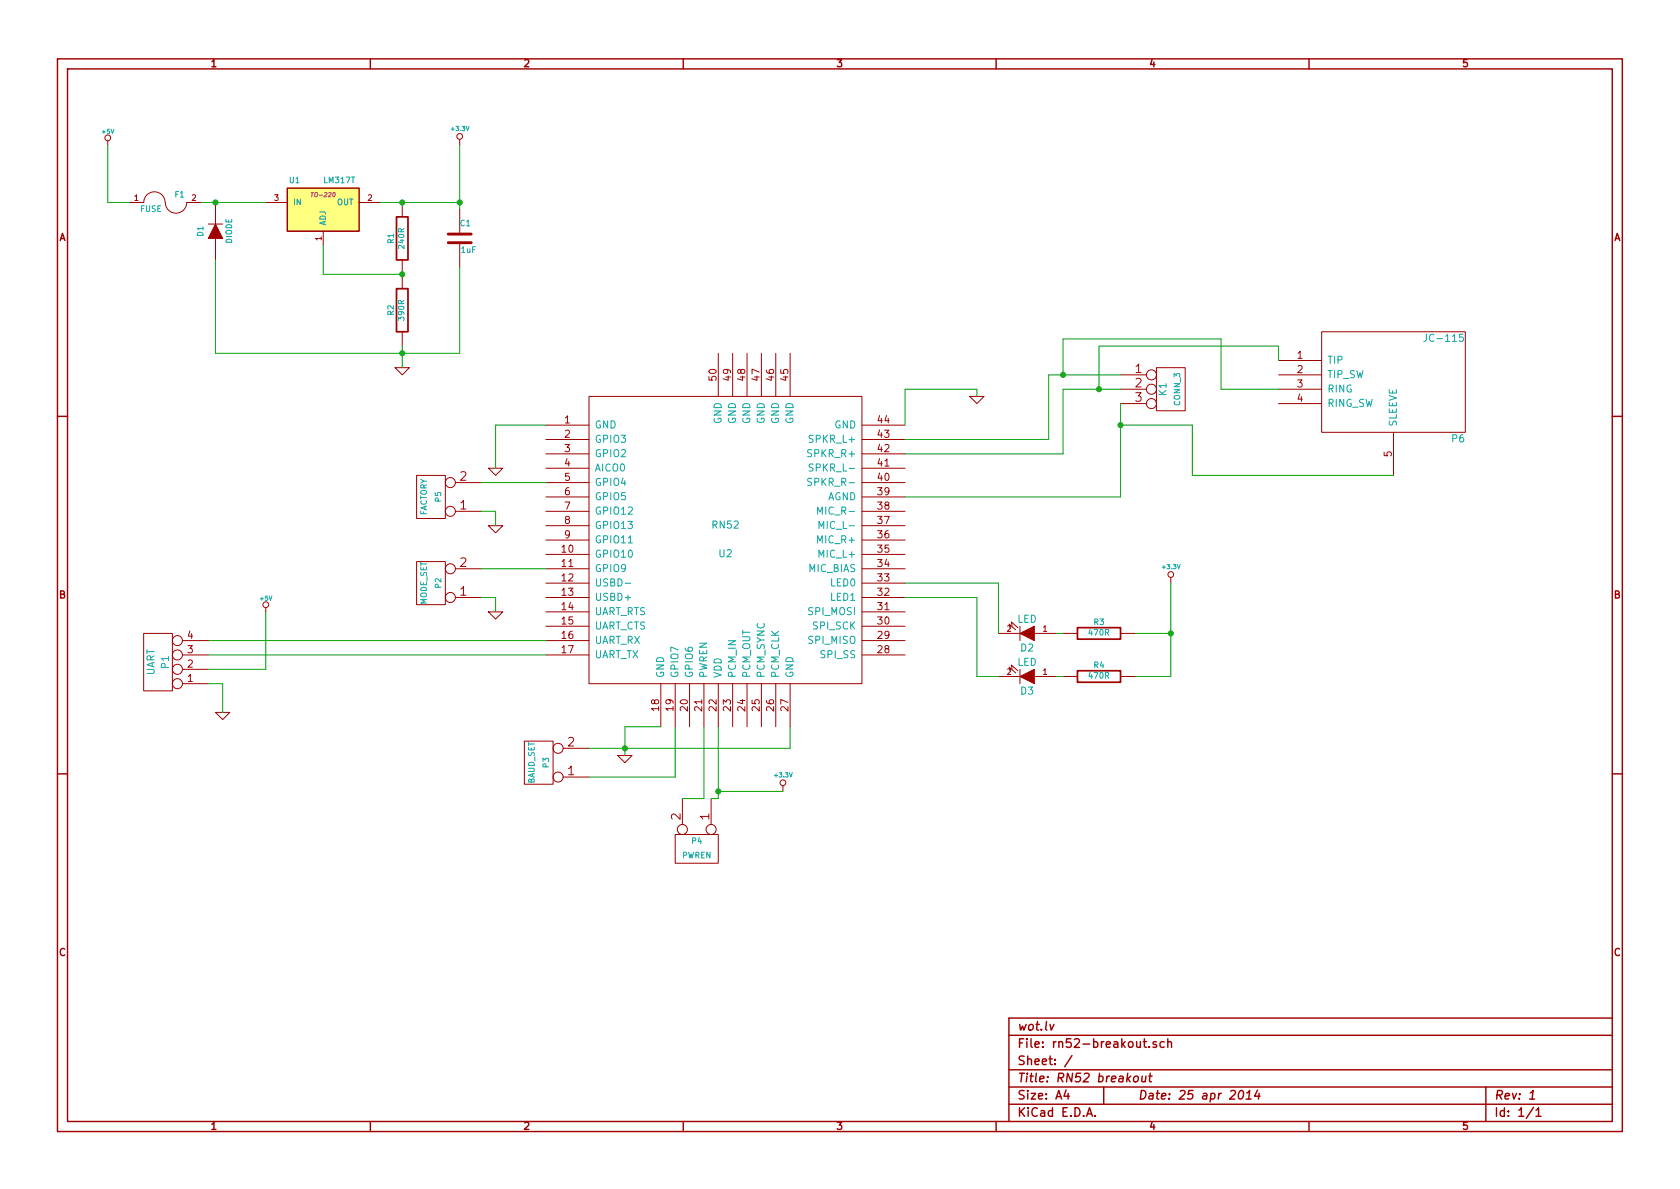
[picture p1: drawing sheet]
EESchema Schematic File Version 2
LIBS:power
LIBS:device
LIBS:transistors
LIBS:conn
LIBS:linear
LIBS:regul
LIBS:74xx
LIBS:cmos4000
LIBS:adc-dac
LIBS:memory
LIBS:xilinx
LIBS:special
LIBS:microcontrollers
LIBS:dsp
LIBS:microchip
LIBS:analog_switches
LIBS:motorola
LIBS:texas
LIBS:intel
LIBS:audio
LIBS:interface
LIBS:digital-audio
LIBS:philips
LIBS:display
LIBS:cypress
LIBS:siliconi
LIBS:opto
LIBS:atmel
LIBS:contrib
LIBS:valves
LIBS:RN52
LIBS:JC-115
EELAYER 27 0
EELAYER END
$Descr A4 11693 8268
encoding utf-8
Sheet 1 1
Title "RN52 breakout"
Date "25 apr 2014"
Rev "1"
Comp "wot.lv"
Comment1 ""
Comment2 ""
Comment3 ""
Comment4 ""
$EndDescr
$Comp
L RN52 U2
U 1 1
P 5050 3750
F 0 "U2" H 5050 3650 50  0000 C CNN
F 1 "RN52" H 5050 3850 50  0000 C CNN
F 2 "MODULE" H 5050 3750 50  0001 C CNN
F 3 "DOCUMENTATION" H 5050 3750 50  0001 C CNN
	1    5050 3750
	1    0    0    -1  
$EndComp
$Comp
L GND #PWR01
U 1 1
P 3450 3250
F 0 "#PWR01" H 3450 3250 30  0001 C CNN
F 1 "GND" H 3450 3180 30  0001 C CNN
F 2 "~" H 3450 3250 60  0000 C CNN
F 3 "~" H 3450 3250 60  0000 C CNN
	1    3450 3250
	1    0    0    -1  
$EndComp
Wire Wire Line
	3800 2950 3450 2950
Wire Wire Line
	3450 2950 3450 3250
Wire Wire Line
	3800 4550 1450 4550
Wire Wire Line
	1450 4450 3800 4450
$Comp
L +5V #PWR02
U 1 1
P 1850 4250
F 0 "#PWR02" H 1850 4340 20  0001 C CNN
F 1 "+5V" H 1850 4340 30  0000 C CNN
F 2 "~" H 1850 4250 60  0000 C CNN
F 3 "~" H 1850 4250 60  0000 C CNN
	1    1850 4250
	1    0    0    -1  
$EndComp
$Comp
L CONN_4 P1
U 1 1
P 1100 4600
F 0 "P1" V 1050 4600 50  0000 C CNN
F 1 "UART" V 1150 4600 50  0000 C CNN
F 2 "~" H 1100 4600 60  0000 C CNN
F 3 "~" H 1100 4600 60  0000 C CNN
	1    1100 4600
	-1   0    0    1   
$EndComp
$Comp
L GND #PWR03
U 1 1
P 1550 4950
F 0 "#PWR03" H 1550 4950 30  0001 C CNN
F 1 "GND" H 1550 4880 30  0001 C CNN
F 2 "~" H 1550 4950 60  0000 C CNN
F 3 "~" H 1550 4950 60  0000 C CNN
	1    1550 4950
	1    0    0    -1  
$EndComp
$Comp
L GND #PWR04
U 1 1
P 4350 5250
F 0 "#PWR04" H 4350 5250 30  0001 C CNN
F 1 "GND" H 4350 5180 30  0001 C CNN
F 2 "~" H 4350 5250 60  0000 C CNN
F 3 "~" H 4350 5250 60  0000 C CNN
	1    4350 5250
	1    0    0    -1  
$EndComp
Wire Wire Line
	4350 5050 4350 5250
Wire Wire Line
	4350 5050 4600 5050
Wire Wire Line
	5500 5200 5500 5050
Wire Wire Line
	4100 5200 5500 5200
Connection ~ 4350 5200
$Comp
L CONN_2 P4
U 1 1
P 4850 5900
F 0 "P4" V 4800 5900 40  0000 C CNN
F 1 "PWREN" V 4900 5900 40  0000 C CNN
F 2 "~" H 4850 5900 60  0000 C CNN
F 3 "~" H 4850 5900 60  0000 C CNN
	1    4850 5900
	0    1    1    0   
$EndComp
Wire Wire Line
	5000 5050 5000 5550
Wire Wire Line
	5000 5550 4950 5550
Wire Wire Line
	4900 5050 4900 5550
Wire Wire Line
	4900 5550 4750 5550
$Comp
L +3.3V #PWR05
U 1 1
P 5450 5500
F 0 "#PWR05" H 5450 5460 30  0001 C CNN
F 1 "+3.3V" H 5450 5610 30  0000 C CNN
F 2 "~" H 5450 5500 60  0000 C CNN
F 3 "~" H 5450 5500 60  0000 C CNN
	1    5450 5500
	1    0    0    -1  
$EndComp
Wire Wire Line
	5000 5500 5450 5500
Connection ~ 5000 5500
$Comp
L LED D3
U 1 1
P 7150 4700
F 0 "D3" H 7150 4800 50  0000 C CNN
F 1 "LED" H 7150 4600 50  0000 C CNN
F 2 "~" H 7150 4700 60  0000 C CNN
F 3 "~" H 7150 4700 60  0000 C CNN
	1    7150 4700
	-1   0    0    1   
$EndComp
$Comp
L LED D2
U 1 1
P 7150 4400
F 0 "D2" H 7150 4500 50  0000 C CNN
F 1 "LED" H 7150 4300 50  0000 C CNN
F 2 "~" H 7150 4400 60  0000 C CNN
F 3 "~" H 7150 4400 60  0000 C CNN
	1    7150 4400
	-1   0    0    1   
$EndComp
$Comp
L +3.3V #PWR06
U 1 1
P 8150 4050
F 0 "#PWR06" H 8150 4010 30  0001 C CNN
F 1 "+3.3V" H 8150 4160 30  0000 C CNN
F 2 "~" H 8150 4050 60  0000 C CNN
F 3 "~" H 8150 4050 60  0000 C CNN
	1    8150 4050
	1    0    0    -1  
$EndComp
Wire Wire Line
	8150 4050 8150 4700
Wire Wire Line
	7900 4400 8150 4400
Wire Wire Line
	8150 4700 7900 4700
Connection ~ 8150 4400
$Comp
L R R3
U 1 1
P 7650 4400
F 0 "R3" V 7730 4400 40  0000 C CNN
F 1 "470R" V 7657 4401 40  0000 C CNN
F 2 "~" V 7580 4400 30  0000 C CNN
F 3 "~" H 7650 4400 30  0000 C CNN
	1    7650 4400
	0    -1   -1   0   
$EndComp
$Comp
L R R4
U 1 1
P 7650 4700
F 0 "R4" V 7730 4700 40  0000 C CNN
F 1 "470R" V 7657 4701 40  0000 C CNN
F 2 "~" V 7580 4700 30  0000 C CNN
F 3 "~" H 7650 4700 30  0000 C CNN
	1    7650 4700
	0    -1   -1   0   
$EndComp
Wire Wire Line
	7400 4400 7350 4400
Wire Wire Line
	7400 4700 7350 4700
$Comp
L LM317T U1
U 1 1
P 2250 1450
F 0 "U1" H 2050 1650 40  0000 C CNN
F 1 "LM317T" H 2250 1650 40  0000 L CNN
F 2 "TO-220" H 2250 1550 30  0000 C CIN
F 3 "~" H 2250 1450 60  0000 C CNN
	1    2250 1450
	1    0    0    -1  
$EndComp
Wire Wire Line
	1400 1400 1850 1400
Wire Wire Line
	750  1400 750  1000
$Comp
L +5V #PWR07
U 1 1
P 750 1000
F 0 "#PWR07" H 750 1090 20  0001 C CNN
F 1 "+5V" H 750 1090 30  0000 C CNN
F 2 "~" H 750 1000 60  0000 C CNN
F 3 "~" H 750 1000 60  0000 C CNN
	1    750  1000
	1    0    0    -1  
$EndComp
$Comp
L R R1
U 1 1
P 2800 1650
F 0 "R1" V 2880 1650 40  0000 C CNN
F 1 "240R" V 2807 1651 40  0000 C CNN
F 2 "~" V 2730 1650 30  0000 C CNN
F 3 "~" H 2800 1650 30  0000 C CNN
	1    2800 1650
	-1   0    0    1   
$EndComp
Wire Wire Line
	2250 1700 2250 1900
Wire Wire Line
	2650 1400 3200 1400
Wire Wire Line
	3200 1000 3200 1450
Connection ~ 2800 1400
$Comp
L +3.3V #PWR08
U 1 1
P 3200 1000
F 0 "#PWR08" H 3200 960 30  0001 C CNN
F 1 "+3.3V" H 3200 1110 30  0000 C CNN
F 2 "~" H 3200 1000 60  0000 C CNN
F 3 "~" H 3200 1000 60  0000 C CNN
	1    3200 1000
	1    0    0    -1  
$EndComp
Wire Wire Line
	2250 1900 2800 1900
$Comp
L R R2
U 1 1
P 2800 2150
F 0 "R2" V 2880 2150 40  0000 C CNN
F 1 "390R" V 2807 2151 40  0000 C CNN
F 2 "~" V 2730 2150 30  0000 C CNN
F 3 "~" H 2800 2150 30  0000 C CNN
	1    2800 2150
	-1   0    0    1   
$EndComp
Connection ~ 2800 1900
$Comp
L GND #PWR09
U 1 1
P 2800 2550
F 0 "#PWR09" H 2800 2550 30  0001 C CNN
F 1 "GND" H 2800 2480 30  0001 C CNN
F 2 "~" H 2800 2550 60  0000 C CNN
F 3 "~" H 2800 2550 60  0000 C CNN
	1    2800 2550
	1    0    0    -1  
$EndComp
Wire Wire Line
	2800 2400 2800 2550
$Comp
L FUSE F1
U 1 1
P 1150 1400
F 0 "F1" H 1250 1450 40  0000 C CNN
F 1 "FUSE" H 1050 1350 40  0000 C CNN
F 2 "~" H 1150 1400 60  0000 C CNN
F 3 "~" H 1150 1400 60  0000 C CNN
	1    1150 1400
	1    0    0    -1  
$EndComp
Wire Wire Line
	750  1400 900  1400
$Comp
L DIODE D1
U 1 1
P 1500 1600
F 0 "D1" H 1500 1700 40  0000 C CNN
F 1 "DIODE" H 1500 1500 40  0000 C CNN
F 2 "~" H 1500 1600 60  0000 C CNN
F 3 "~" H 1500 1600 60  0000 C CNN
	1    1500 1600
	0    -1   -1   0   
$EndComp
Connection ~ 1500 1400
Wire Wire Line
	1500 1800 1500 2450
Wire Wire Line
	1500 2450 3200 2450
Connection ~ 2800 2450
$Comp
L CONN_2 P2
U 1 1
P 3000 4050
F 0 "P2" V 2950 4050 40  0000 C CNN
F 1 "MODE_SET" V 3050 4050 40  0000 C CNN
F 2 "~" H 3000 4050 60  0000 C CNN
F 3 "~" H 3000 4050 60  0000 C CNN
	1    3000 4050
	-1   0    0    1   
$EndComp
Wire Wire Line
	3350 3950 3800 3950
Wire Wire Line
	1850 4250 1850 4650
Wire Wire Line
	1850 4650 1450 4650
Wire Wire Line
	1550 4950 1550 4750
Wire Wire Line
	1550 4750 1450 4750
$Comp
L GND #PWR010
U 1 1
P 3450 4250
F 0 "#PWR010" H 3450 4250 30  0001 C CNN
F 1 "GND" H 3450 4180 30  0001 C CNN
F 2 "~" H 3450 4250 60  0000 C CNN
F 3 "~" H 3450 4250 60  0000 C CNN
	1    3450 4250
	1    0    0    -1  
$EndComp
Wire Wire Line
	3450 4250 3450 4150
Wire Wire Line
	3450 4150 3350 4150
$Comp
L CONN_2 P3
U 1 1
P 3750 5300
F 0 "P3" V 3700 5300 40  0000 C CNN
F 1 "BAUD_SET" V 3800 5300 40  0000 C CNN
F 2 "~" H 3750 5300 60  0000 C CNN
F 3 "~" H 3750 5300 60  0000 C CNN
	1    3750 5300
	-1   0    0    1   
$EndComp
Wire Wire Line
	4100 5400 4700 5400
Wire Wire Line
	4700 5400 4700 5050
$Comp
L CONN_3 K1
U 1 1
P 8150 2700
F 0 "K1" V 8100 2700 50  0000 C CNN
F 1 "CONN_3" V 8200 2700 40  0000 C CNN
F 2 "~" H 8150 2700 60  0000 C CNN
F 3 "~" H 8150 2700 60  0000 C CNN
	1    8150 2700
	1    0    0    -1  
$EndComp
Wire Wire Line
	6300 3150 7400 3150
Wire Wire Line
	7400 3150 7400 2700
Wire Wire Line
	7400 2700 7800 2700
Wire Wire Line
	6300 3050 7300 3050
Wire Wire Line
	7300 3050 7300 2600
Wire Wire Line
	7300 2600 7800 2600
Wire Wire Line
	6950 4400 6950 4050
Wire Wire Line
	6950 4050 6300 4050
Wire Wire Line
	6300 4150 6800 4150
Wire Wire Line
	6800 4150 6800 4700
Wire Wire Line
	6800 4700 6950 4700
Wire Wire Line
	7800 2800 7800 3450
Wire Wire Line
	7800 3450 6300 3450
$Comp
L GND #PWR011
U 1 1
P 6800 2750
F 0 "#PWR011" H 6800 2750 30  0001 C CNN
F 1 "GND" H 6800 2680 30  0001 C CNN
F 2 "~" H 6800 2750 60  0000 C CNN
F 3 "~" H 6800 2750 60  0000 C CNN
	1    6800 2750
	1    0    0    -1  
$EndComp
Wire Wire Line
	6800 2750 6800 2700
Wire Wire Line
	6800 2700 6300 2700
Wire Wire Line
	6300 2700 6300 2950
$Comp
L CONN_2 P5
U 1 1
P 3000 3450
F 0 "P5" V 2950 3450 40  0000 C CNN
F 1 "FACTORY" V 3050 3450 40  0000 C CNN
F 2 "~" H 3000 3450 60  0000 C CNN
F 3 "~" H 3000 3450 60  0000 C CNN
	1    3000 3450
	-1   0    0    1   
$EndComp
Wire Wire Line
	3800 3350 3350 3350
$Comp
L GND #PWR012
U 1 1
P 3450 3650
F 0 "#PWR012" H 3450 3650 30  0001 C CNN
F 1 "GND" H 3450 3580 30  0001 C CNN
F 2 "~" H 3450 3650 60  0000 C CNN
F 3 "~" H 3450 3650 60  0000 C CNN
	1    3450 3650
	1    0    0    -1  
$EndComp
Wire Wire Line
	3450 3650 3450 3550
Wire Wire Line
	3450 3550 3350 3550
$Comp
L C C1
U 1 1
P 3200 1650
F 0 "C1" H 3200 1750 40  0000 L CNN
F 1 "1uF" H 3206 1565 40  0000 L CNN
F 2 "~" H 3238 1500 30  0000 C CNN
F 3 "~" H 3200 1650 60  0000 C CNN
	1    3200 1650
	1    0    0    -1  
$EndComp
Connection ~ 3200 1400
Wire Wire Line
	3200 2450 3200 1850
$Comp
L JC-115 P6
U 1 1
P 9700 2650
F 0 "P6" H 10150 2250 50  0000 C CNN
F 1 "JC-115" H 10050 2950 50  0000 C CNN
F 2 "MODULE" H 9700 2650 50  0001 C CNN
F 3 "DOCUMENTATION" H 9700 2650 50  0001 C CNN
	1    9700 2650
	1    0    0    -1  
$EndComp
Wire Wire Line
	8900 2400 8900 2500
Wire Wire Line
	7400 2350 7400 2600
Connection ~ 7400 2600
Wire Wire Line
	7650 2400 7650 2700
Wire Wire Line
	8500 2350 8500 2700
Wire Wire Line
	8500 2700 8900 2700
Connection ~ 7650 2700
Connection ~ 7800 2950
Wire Wire Line
	9700 3300 8300 3300
Wire Wire Line
	8300 3300 8300 2950
Wire Wire Line
	8300 2950 7800 2950
Wire Wire Line
	8900 2400 7650 2400
Wire Wire Line
	8500 2350 7400 2350
$EndSCHEMATC
